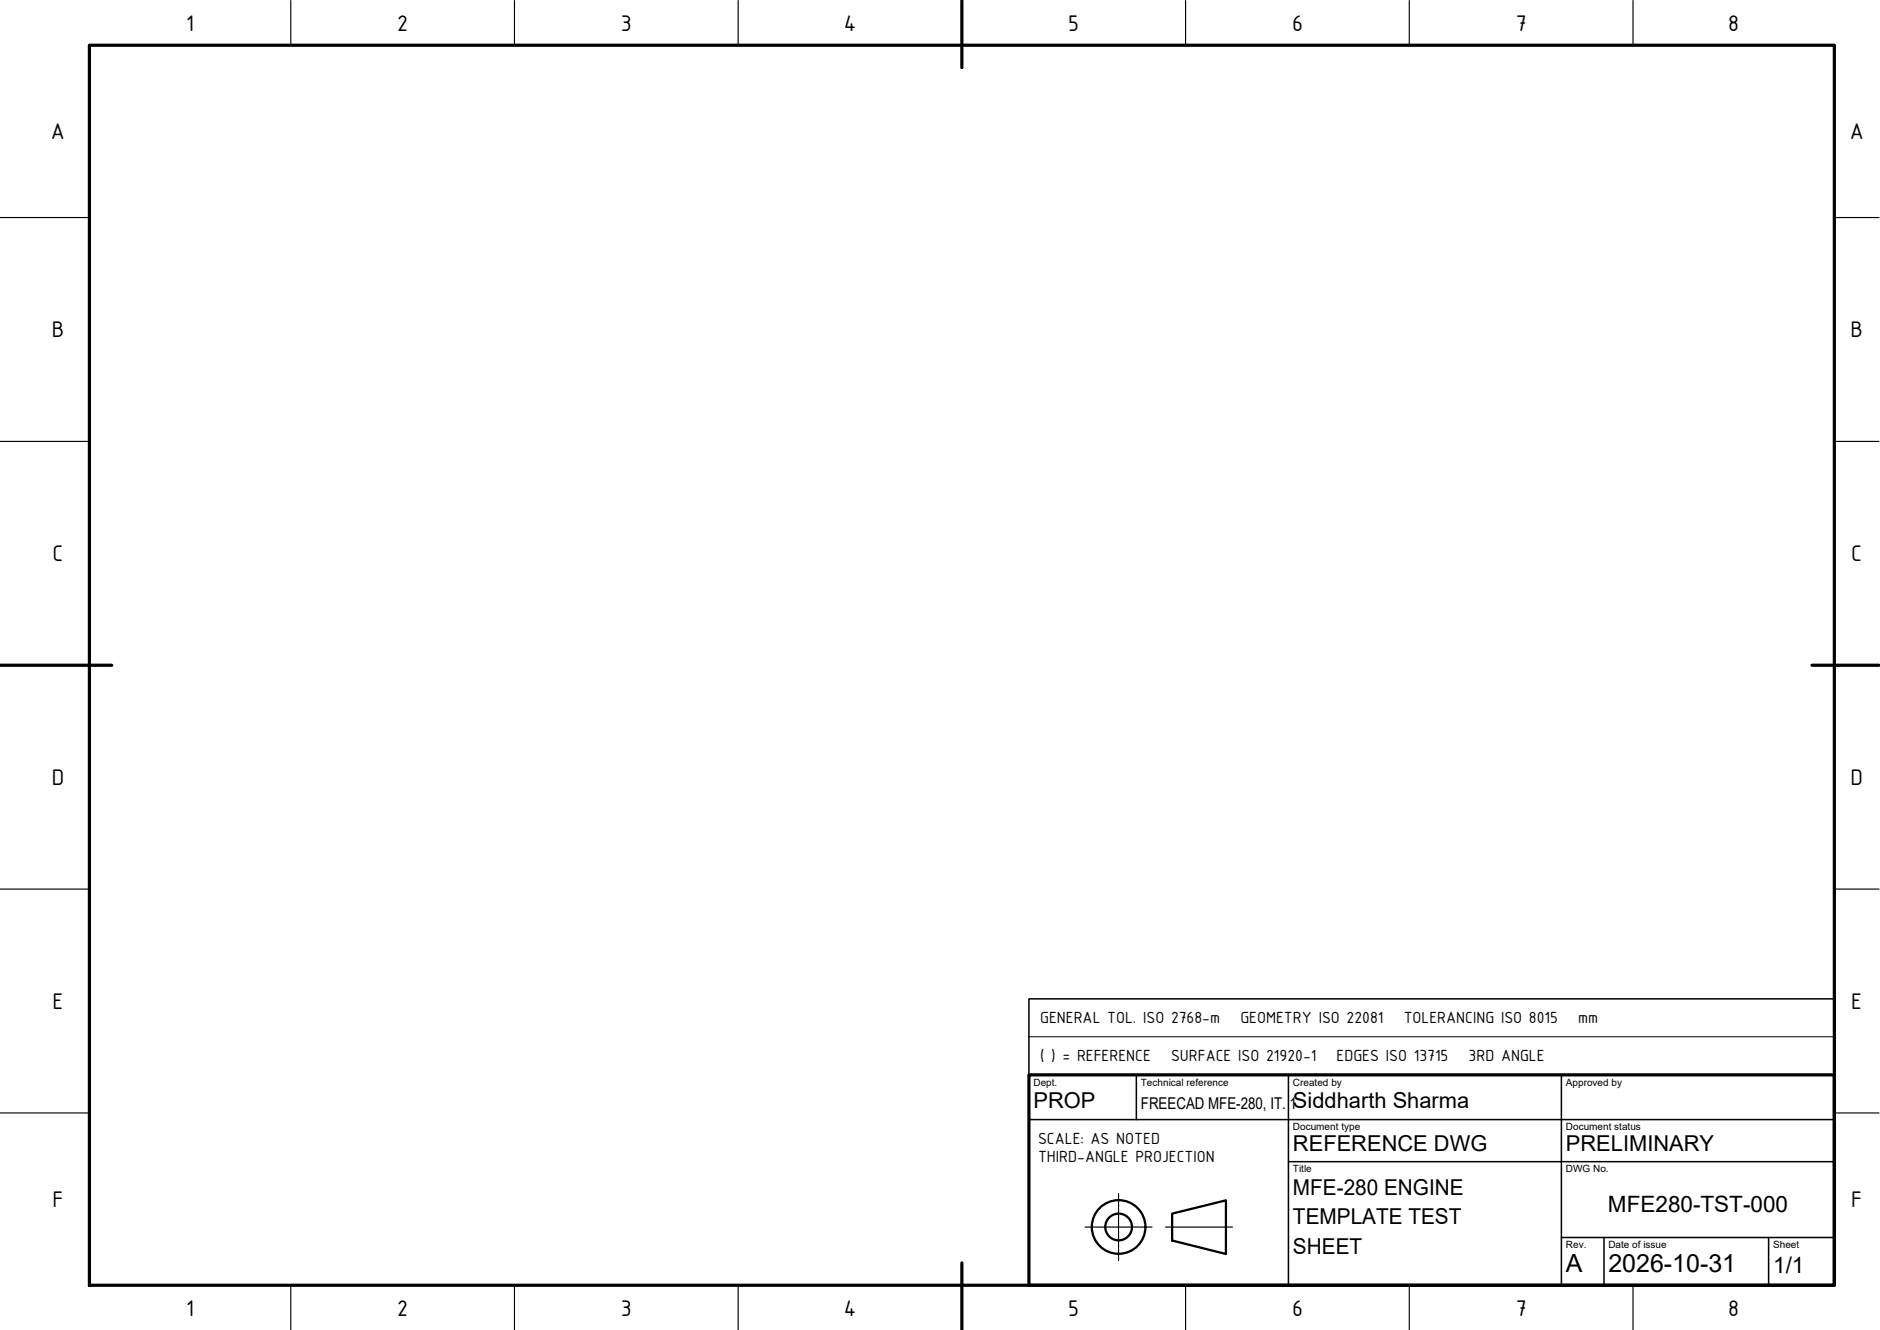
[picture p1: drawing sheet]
<svg xmlns="http://www.w3.org/2000/svg" width="420mm" height="297mm" viewBox="0 0 420 297" stroke-linecap="round" stroke-linejoin="round" font-family="sans-serif">
<!-- layer: FRAME -->
<path d="M20 10.1h390v276.9h-390zM215 .1v15M0 148.6h25M405 148.6h14.9M230 240.1h180v46.9h-180zM215 282.1v14.9" fill="none" stroke="#000" stroke-width=".72"/>
<!-- layer: THIN -->
<g fill="none" stroke="#000" stroke-width=".25">
<path d="M65 .1v10M115 .1v10M165 .1v10M215 .1v10M265 .1v10M315 .1v10M365 .1v10M0 48.6h20M410 48.6h9.9M0 98.6h20M410 98.6h9.9M0 148.6h20"/>
<path d="M410 148.6h9.9M0 198.6h20M410 198.6h9.9M0 248.6h20M410 248.6h9.9M65 287v10M115 287v10M165 287v10M215 287v10M265 287v10M315 287v10M365 287v10"/>
</g>
<!-- layer: TITLE -->
<path d="M230 223.1h180v17h-180zM230 250h180M254 240.1v9.9M288 240.1v46.9M288 259.4h122M349 240.1v46.9M349 276.4h61M358.5 276.4v10.6M395.3 276.4v10.6" fill="none" stroke="#000" stroke-width=".34"/>
<!-- layer: TABLE_THIN -->
<path d="M230 231.5h180" fill="none" stroke="#000" stroke-width=".22"/>
<!-- layer: VISIBLE -->
<g fill="none" stroke="#000" stroke-width=".51">
<path d="M262 271l12-2.9v12l-12-3z"/>
<circle cx="250" cy="274" r="6"/>
<circle cx="250" cy="274" r="2.98"/>
</g>
<!-- layer: CENTER -->
<path d="M242.5 274.1h15M250 266.6v14.9M260.5 274.1h15" fill="none" stroke="#000" stroke-width=".25"/>
<g font-size="5.6">
<text x="350" y="284.2">A</text>
<text x="359.5" y="284.2">2026-10-31</text>
</g>
<g font-size="5.4">
<text x="41.6" y="6.8">1</text>
<text x="88.7" y="6.8">2</text>
<text x="138.8" y="6.8">3</text>
<text x="188.6" y="6.8">4</text>
<text x="238.8" y="6.8">5</text>
<text x="288.8" y="6.8">6</text>
<text x="338.8" y="6.8">7</text>
<text x="386.2" y="6.8">8</text>
<text x="11.4" y="31.1">A</text>
<text x="413.4" y="31.1">A</text>
<text x="11.6" y="75.3">B</text>
<text x="413.6" y="75.3">B</text>
<text x="11.8" y="125.3">C</text>
<text x="413.7" y="125.3">C</text>
<text x="11.6" y="175.3">D</text>
<text x="413.6" y="175.3">D</text>
<text x="11.8" y="225.3">E</text>
<text x="413.7" y="225.3">E</text>
<text x="11.8" y="269.6">F</text>
<text x="413.7" y="269.6">F</text>
<text x="41.6" y="293.8">1</text>
<text x="88.7" y="293.8">2</text>
<text x="138.8" y="293.8">3</text>
<text x="188.6" y="293.8">4</text>
<text x="238.8" y="293.8">5</text>
<text x="288.8" y="293.8">6</text>
<text x="338.8" y="293.8">7</text>
<text x="386.2" y="293.8">8</text>
</g>
<g font-size="5">
<text x="359.4" y="270.7">MFE280-TST-000</text>
<text x="396.3" y="284.3">1/1</text>
</g>
<g font-size="4.9">
<text x="231" y="247.4">PROP</text>
<text x="289" y="247.4">Siddharth Sharma</text>
<text x="289" y="257">REFERENCE DWG</text>
<text x="350" y="257">PRELIMINARY</text>
<text x="289" y="266.8">MFE-280 ENGINE</text>
<text x="289" y="273.4">TEMPLATE TEST</text>
<text x="289" y="280">SHEET</text>
</g>
<g font-size="3.9">
<text x="232.5" y="228.6">GENERAL TOL. ISO 2768-m</text>
<text x="277.2" y="228.6">GEOMETRY ISO 22081</text>
<text x="313.7" y="228.6">TOLERANCING ISO 8015</text>
<text x="352.7" y="228.6">mm</text>
<text x="232.5" y="237.1">( ) = REFERENCE</text>
<text x="261.7" y="237.1">SURFACE ISO 21920-1</text>
<text x="298.7" y="237.1">EDGES ISO 13715</text>
<text x="328.2" y="237.1">3RD ANGLE</text>
<text x="232" y="255.6">SCALE: AS NOTED</text>
<text x="232" y="259.6">THIRD-ANGLE PROJECTION</text>
</g>
<text font-size="3.6" x="255" y="247.7">FREECAD MFE-280, IT. 1</text>
<g font-size="2.2">
<text x="231" y="242.5">Dept.</text>
<text x="255" y="242.5">Technical reference</text>
<text x="289" y="242.5">Created by</text>
<text x="350" y="242.5">Approved by</text>
<text x="289" y="252.5">Document type</text>
<text x="350" y="252.5">Document status</text>
<text x="289" y="261.9">Title</text>
<text x="350" y="261.9">DWG No.</text>
<text x="350" y="278.8">Rev.</text>
<text x="359.5" y="278.8">Date of issue</text>
<text x="396.3" y="278.8">Sheet</text>
</g>
</svg>
